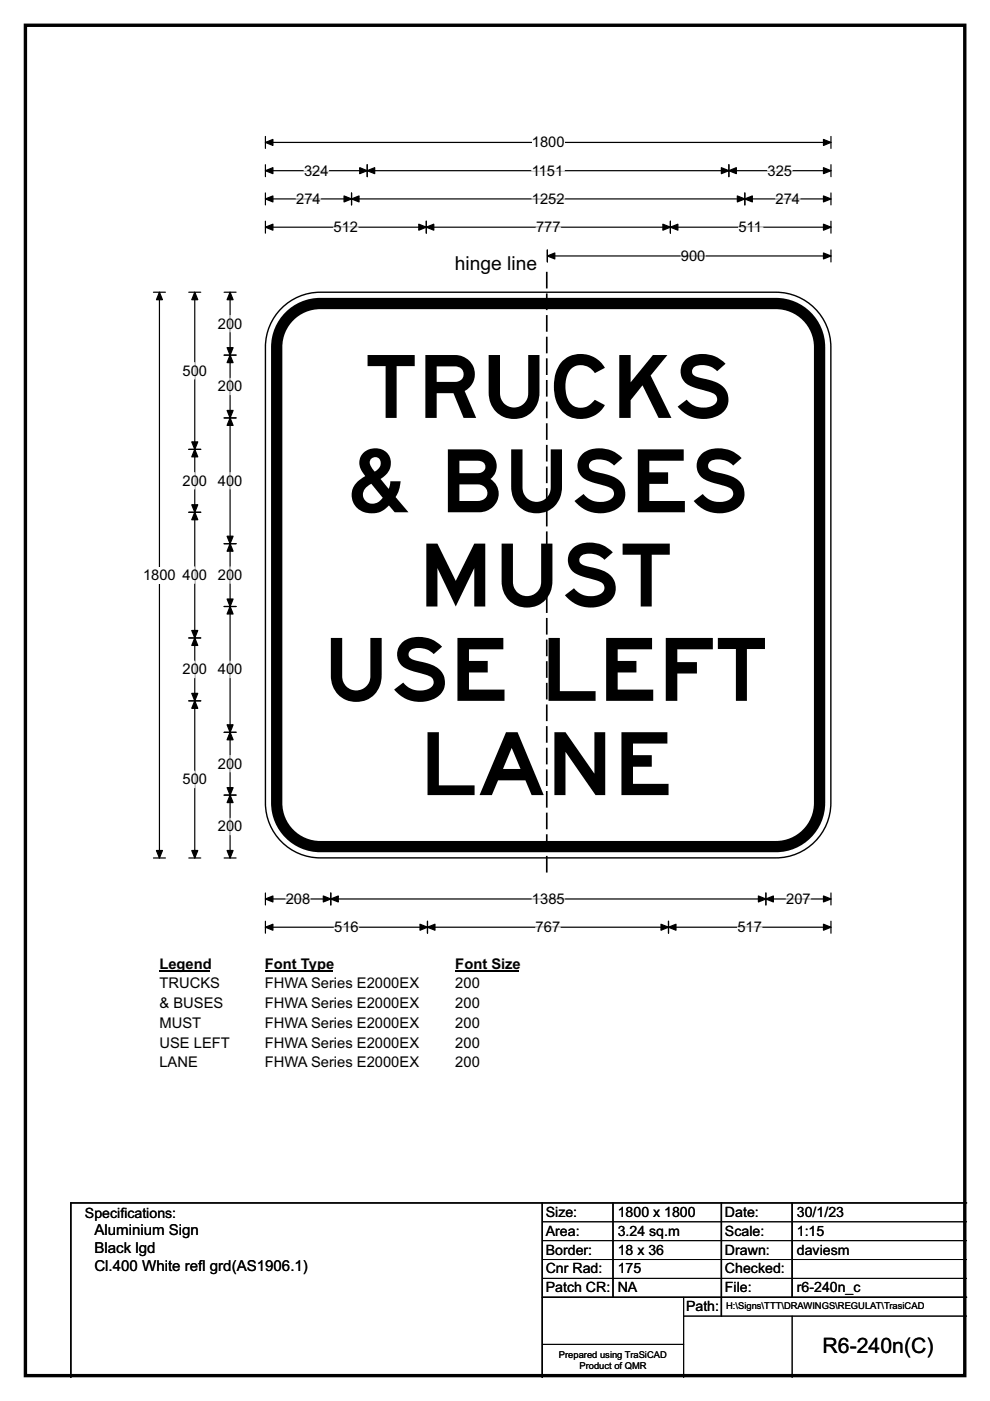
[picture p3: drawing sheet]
<svg xmlns="http://www.w3.org/2000/svg" width="210mm" height="297mm" viewBox="0 0 210 297" stroke-linecap="round" stroke-linejoin="round" font-family="sans-serif">
<path d="M5.4 5.4h199.2v286.3h-199.2z" fill="none" stroke="#000" stroke-width=".72"/>
<path d="M56.3 30.2h119.9M56.3 28.9v2.6M176.2 28.9v2.6" fill="none" stroke="#000" stroke-width=".25"/>
<g fill="#000" stroke="#000" stroke-width=".25">
<path d="M56.3 30.2l1.6-.6v1.2z" fill-rule="evenodd"/>
<path d="M174.7 29.6l1.5 .6-1.5 .6z" fill-rule="evenodd"/>
</g>
<path d="M112.8 28.5h7v3.5h-7z" fill="#fff"/>
<g fill="none" stroke="#000" stroke-width=".25">
<path d="M56.3 36.2h119.9M56.3 34.9v2.6M77.9 34.9v2.6M154.6 34.9v2.6M176.2 34.9v2.6M56.3 40.9v2.5M56.3 46.9v2.5M56.3 42.2h119.9M56.3 48.2h119.9M74.6 40.9v2.5M90.4 46.9v2.5M142.2 46.9v2.5"/>
<path d="M158 40.9v2.5M176.2 40.9v2.5M176.2 46.9v2.5M32.5 62h2.6M33.8 62v119.9M32.5 181.9h2.6M56.3 189.3v2.6M56.3 195.3v2.6M56.3 190.6h119.9M56.3 196.6h119.9M70.2 189.3v2.6M90.7 195.3v2.6"/>
<path d="M141.8 195.3v2.6M162.4 189.3v2.6M176.2 189.3v2.6M176.2 195.3v2.6"/>
</g>
<g fill="#000" stroke="#000" stroke-width=".25">
<path d="M56.3 36.2l1.6-.6v1.2z" fill-rule="evenodd"/>
<path d="M77.9 36.2l1.6-.6v1.2z" fill-rule="evenodd"/>
<path d="M76.3 35.6l1.6 .6-1.6 .6z" fill-rule="evenodd"/>
<path d="M153 35.6l1.6 .6-1.6 .6z" fill-rule="evenodd"/>
<path d="M154.6 36.2l1.6-.6v1.2z" fill-rule="evenodd"/>
<path d="M174.7 35.6l1.5 .6-1.5 .6z" fill-rule="evenodd"/>
<path d="M56.3 42.2l1.6-.7v1.3z" fill-rule="evenodd"/>
<path d="M56.3 48.2l1.6-.7v1.3z" fill-rule="evenodd"/>
<path d="M74.6 42.2l1.6-.7v1.3z" fill-rule="evenodd"/>
<path d="M73 41.5l1.6 .7-1.6 .6z" fill-rule="evenodd"/>
<path d="M90.4 48.2l1.6-.7v1.3z" fill-rule="evenodd"/>
<path d="M88.8 47.5l1.6 .7-1.6 .6z" fill-rule="evenodd"/>
<path d="M140.6 47.5l1.6 .7-1.6 .6z" fill-rule="evenodd"/>
<path d="M142.2 48.2l1.6-.7v1.3z" fill-rule="evenodd"/>
<path d="M156.4 41.5l1.6 .7-1.6 .6z" fill-rule="evenodd"/>
<path d="M158 42.2l1.6-.7v1.3z" fill-rule="evenodd"/>
<path d="M174.7 41.5l1.5 .7-1.5 .6z" fill-rule="evenodd"/>
<path d="M174.7 47.5l1.5 .7-1.5 .6z" fill-rule="evenodd"/>
<path d="M33.8 62l.7 1.5h-1.3z" fill-rule="evenodd"/>
<path d="M33.2 180.3h1.3l-.7 1.6z" fill-rule="evenodd"/>
<path d="M56.3 190.6l1.6-.6v1.2z" fill-rule="evenodd"/>
<path d="M56.3 196.6l1.6-.6v1.2z" fill-rule="evenodd"/>
<path d="M70.2 190.6l1.5-.6v1.2z" fill-rule="evenodd"/>
<path d="M68.6 190l1.6 .6-1.6 .6z" fill-rule="evenodd"/>
<path d="M90.7 196.6l1.6-.6v1.2z" fill-rule="evenodd"/>
<path d="M89.1 196l1.6 .6-1.6 .6z" fill-rule="evenodd"/>
<path d="M140.2 196l1.6 .6-1.6 .6z" fill-rule="evenodd"/>
<path d="M141.8 196.6l1.6-.6v1.2z" fill-rule="evenodd"/>
<path d="M160.9 190l1.5 .6-1.5 .6z" fill-rule="evenodd"/>
<path d="M162.4 190.6l1.6-.6v1.2z" fill-rule="evenodd"/>
<path d="M174.7 190l1.5 .6-1.5 .6z" fill-rule="evenodd"/>
<path d="M174.7 196l1.5 .6-1.5 .6z" fill-rule="evenodd"/>
</g>
<g fill="none" stroke="#fff" stroke-width=".25">
<path d="M64.5 36.2h5.2M112.8 36.2h6.9M162.8 36.2h5.2M62.8 42.2h5.2M70.8 48.2h5.2M112.8 42.2h7M113.7 48.2h5.2M156.6 48.2h5.2M164.5 42.2h5.2M60.6 190.6h5.2M70.9 196.6h5.2M112.8 190.6h7"/>
<path d="M113.6 196.6h5.2M156.4 196.6h5.2M166.7 190.6h5.3"/>
</g>
<path d="M30.3 120.2h7v3.5h-7z" fill="#fff"/>
<g fill="none" stroke="#000" stroke-width=".25">
<path d="M40 62h2.6M41.3 62v119.9M47.5 62h2.6M47.5 75.3h2.6M48.8 62v119.9M40 95.3h2.6M47.5 88.6h2.6M40 108.6h2.6M47.5 115.3h2.6M40 135.3h2.6M47.5 128.6h2.6M40 148.6h2.6"/>
<path d="M47.5 155.3h2.6M47.5 168.6h2.6M40 181.9h2.6M47.5 181.9h2.6"/>
</g>
<g fill="#000" stroke="#000" stroke-width=".25">
<path d="M41.3 62l.6 1.5h-1.2z" fill-rule="evenodd"/>
<path d="M48.8 75.3l.6 1.6h-1.2z" fill-rule="evenodd"/>
<path d="M48.8 62l.6 1.5h-1.2z" fill-rule="evenodd"/>
<path d="M48.2 73.7h1.2l-.6 1.6z" fill-rule="evenodd"/>
<path d="M41.3 95.3l.6 1.6h-1.2z" fill-rule="evenodd"/>
<path d="M40.7 93.7h1.2l-.6 1.6z" fill-rule="evenodd"/>
<path d="M48.2 87h1.2l-.6 1.6z" fill-rule="evenodd"/>
<path d="M48.8 88.6l.6 1.6h-1.2z" fill-rule="evenodd"/>
<path d="M40.7 107h1.2l-.6 1.6z" fill-rule="evenodd"/>
<path d="M41.3 108.6l.6 1.6h-1.2z" fill-rule="evenodd"/>
<path d="M48.2 113.7h1.2l-.6 1.6z" fill-rule="evenodd"/>
<path d="M48.8 115.3l.6 1.6h-1.2z" fill-rule="evenodd"/>
<path d="M40.7 133.7h1.2l-.6 1.6z" fill-rule="evenodd"/>
<path d="M41.3 135.3l.6 1.5h-1.2z" fill-rule="evenodd"/>
<path d="M48.2 127h1.2l-.6 1.6z" fill-rule="evenodd"/>
<path d="M48.8 128.6l.6 1.6h-1.2z" fill-rule="evenodd"/>
<path d="M40.7 147h1.2l-.6 1.6z" fill-rule="evenodd"/>
<path d="M41.3 148.6l.6 1.6h-1.2z" fill-rule="evenodd"/>
<path d="M48.2 153.7h1.2l-.6 1.6z" fill-rule="evenodd"/>
<path d="M48.8 155.3l.6 1.5h-1.2z" fill-rule="evenodd"/>
<path d="M48.2 167h1.2l-.6 1.6z" fill-rule="evenodd"/>
<path d="M48.8 168.6l.6 1.6h-1.2z" fill-rule="evenodd"/>
<path d="M40.7 180.3h1.2l-.6 1.6z" fill-rule="evenodd"/>
<path d="M48.2 180.3h1.2l-.6 1.6z" fill-rule="evenodd"/>
</g>
<path d="M41.3 76.9v3.5M48.8 66.9v3.5M48.8 80.2v3.5M41.3 100.2v3.5M48.8 100.2v3.5M41.3 120.2v3.5M48.8 120.2v3.5M41.3 140.2v3.5M48.8 140.2v3.5M41.3 163.5v3.5M48.8 160.2v3.5M48.8 173.5v3.5" fill="none" stroke="#fff" stroke-width=".25"/>
<path d="M33.8 202.6h10.8v3.5h-10.8z" fill="#fff"/>
<path d="M33.8 205.9h10.8" fill="none" stroke="#000" stroke-width=".32"/>
<path d="M56.2 202.6h14.4v3.5h-14.4z" fill="#fff"/>
<path d="M56.2 205.9h14.4" fill="none" stroke="#000" stroke-width=".32"/>
<path d="M96.6 202.6h13.4v3.5h-13.4z" fill="#fff"/>
<path d="M96.6 205.9h13.4" fill="none" stroke="#000" stroke-width=".32"/>
<g fill="#fff">
<path d="M33.8 206.8h12.8v3.5h-12.8z"/>
<path d="M56.2 206.8h32.9v3.5h-32.9z"/>
<path d="M96.6 206.8h5.2v3.5h-5.2z"/>
<path d="M33.8 211h13.5v3.5h-13.5z"/>
<path d="M56.2 211h32.9v3.5h-32.9z"/>
<path d="M96.6 211h5.2v3.5h-5.2z"/>
<path d="M33.8 215.2h8.8v3.4h-8.8z"/>
<path d="M56.2 215.2h32.9v3.4h-32.9z"/>
<path d="M96.6 215.2h5.2v3.4h-5.2z"/>
<path d="M33.8 219.3h14.9v3.5h-14.9z"/>
<path d="M56.2 219.3h32.9v3.5h-32.9z"/>
<path d="M96.6 219.3h5.2v3.5h-5.2z"/>
<path d="M33.8 223.5h8.1v3.5h-8.1z"/>
<path d="M56.2 223.5h32.9v3.5h-32.9z"/>
<path d="M96.6 223.5h5.2v3.5h-5.2z"/>
</g>
<path d="M59.7 65.4a11.6 11.6 0 0 1 8.2-3.4h96.7a11.7 11.7 0 0 1 11.6 11.6v96.6a11.7 11.7 0 0 1-11.6 11.7h-96.7a11.7 11.7 0 0 1-11.6-11.7v-96.6a11.6 11.6 0 0 1 3.4-8.2z" fill-rule="evenodd" fill="#fff" stroke="#fff" stroke-width=".21"/>
<path d="M61.8 66.7a9.2 9.2 0 0 1 6.1-2.3h96.7a9.3 9.3 0 0 1 9.2 9.2v96.6a9.3 9.3 0 0 1-9.2 9.3h-96.7a9.2 9.2 0 0 1-9.2-9.3v-96.6a9.2 9.2 0 0 1 3.1-6.9z" fill="none" stroke="#000" stroke-width="2.4"/>
<path d="M59.7 65.4a11.6 11.6 0 0 1 8.2-3.4h96.7a11.7 11.7 0 0 1 11.6 11.6v96.6a11.7 11.7 0 0 1-11.6 11.7h-96.7a11.7 11.7 0 0 1-11.6-11.7v-96.6a11.6 11.6 0 0 1 3.4-8.2zM115 255v37M130 255v20M153 255v24M168 255v20M205 255h-190v37M115 275h90" fill="none" stroke="#000" stroke-width=".3"/>
<path d="M115 259h90M115 263h90M115 267h90M115 271h90M145 279h60M145 275v17M168 279v13M115 285h30" fill="none" stroke="#000" stroke-width=".21"/>
<path d="M116.1 53v2.5M117.5 54.3h58.7M176.2 53v2.5" fill="none" stroke="#000" stroke-width=".25"/>
<g fill="#000" stroke="#000" stroke-width=".25">
<path d="M116.1 54.3l1.6-.7v1.3z" fill-rule="evenodd"/>
<path d="M174.7 53.6l1.5 .7-1.5 .6z" fill-rule="evenodd"/>
</g>
<path d="M144.4 54.3h5.2" fill="none" stroke="#fff" stroke-width=".25"/>
<path d="M116 57.6v127.5" fill="none" stroke="#000" stroke-width=".35" stroke-dasharray="3.5 1.1" stroke-linecap="butt"/>
<g font-size="18.5">
<text x="77.4" y="88.6">TRUCKS</text>
<text x="73.3" y="108.6">&amp; BUSES</text>
<text x="88.7" y="128.6">MUST</text>
<text x="68.4" y="148.6">USE LEFT</text>
<text x="89" y="168.6">LANE</text>
</g>
<text font-size="4.5" x="174.5" y="286.9">R6-240n(C)</text>
<text font-size="4.1" x="96.4" y="57.3">hinge line</text>
<g font-size="3.2">
<text x="20" y="261.9">Aluminium Sign</text>
<text x="20" y="265.8">Black lgd</text>
<text x="20" y="269.6">Cl.400 White ref</text>
<text x="42" y="269.6">l grd(AS1906.1)</text>
</g>
<g font-size="3.1">
<text x="112.8" y="31.3">1800</text>
<text x="64.5" y="37.2">324</text>
<text x="112.8" y="37.2">1151</text>
<text x="162.8" y="37.2">325</text>
<text x="62.8" y="43.2">274</text>
<text x="112.8" y="43.2">1252</text>
<text x="164.5" y="43.2">274</text>
<text x="70.8" y="49.2">512</text>
<text x="113.7" y="49.2">777</text>
<text x="156.6" y="49.2">511</text>
<text x="144.4" y="55.3">900</text>
<text x="46.2" y="69.7">200</text>
<text x="38.7" y="79.7">500</text>
<text x="46.2" y="83">200</text>
<text x="38.7" y="103">200</text>
<text x="46.2" y="103">400</text>
<text x="30.3" y="123">1800</text>
<text x="38.7" y="123">400</text>
<text x="46.2" y="123">200</text>
<text x="38.7" y="143">200</text>
<text x="46.2" y="143">400</text>
<text x="38.7" y="166.3">500</text>
<text x="46.2" y="163">200</text>
<text x="46.2" y="176.3">200</text>
<text x="60.6" y="191.7">208</text>
<text x="112.8" y="191.7">1385</text>
<text x="166.7" y="191.7">207</text>
<text x="70.9" y="197.6">516</text>
<text x="113.6" y="197.6">767</text>
<text x="156.4" y="197.6">517</text>
<text x="33.8" y="205.4">Legend</text>
<text x="33.8" y="209.6">TRUCKS</text>
<text x="56.2" y="205.4">Font Type</text>
<text x="56.2" y="209.6">FHWA Series E2000EX</text>
<text x="96.6" y="205.4">Font Size</text>
<text x="96.6" y="209.6">200</text>
<text x="33.8" y="213.8">&amp; BUSES</text>
<text x="56.2" y="213.8">FHWA Series E2000EX</text>
<text x="96.6" y="213.8">200</text>
<text x="33.8" y="217.9">MUST</text>
<text x="56.2" y="217.9">FHWA Series E2000EX</text>
<text x="96.6" y="217.9">200</text>
<text x="33.8" y="222.1">USE LEFT</text>
<text x="33.8" y="226.3">LANE</text>
<text x="56.2" y="222.1">FHWA Series E2000EX</text>
<text x="56.2" y="226.3">FHWA Series E2000EX</text>
<text x="96.6" y="222.1">200</text>
<text x="96.6" y="226.3">200</text>
</g>
<g font-size="3">
<text x="115.8" y="258">Size:</text>
<text x="131" y="258">1800 x 1800</text>
<text x="153.8" y="258">Date:</text>
<text x="169" y="258">30/1/23</text>
<text x="18" y="258.2">Specif</text>
<text x="25.5" y="258.2">ications:</text>
<text x="115.8" y="262">Area:</text>
<text x="131" y="262">3.24 sq.m</text>
<text x="153.8" y="262">Scale:</text>
<text x="169" y="262">1:15</text>
<text x="115.8" y="266">Border:</text>
<text x="115.8" y="270">Cnr Rad:</text>
<text x="131" y="266">18 x 36</text>
<text x="131" y="270">175</text>
<text x="153.8" y="266">Drawn:</text>
<text x="153.8" y="270">Checked:</text>
<text x="169" y="266">daviesm</text>
<text x="115.8" y="274">Patch CR:</text>
<text x="131" y="274">NA</text>
<text x="153.8" y="274">File:</text>
<text x="169" y="274">r6-240n_c</text>
<text x="145.5" y="278">Path:</text>
</g>
<g font-size="2">
<text x="154" y="277.6">H:\Signs\TTT\DRAWINGS\REGULAT\TrasiCAD</text>
<text x="118.5" y="287.8">Prepared using TraSiCAD</text>
<text x="122.9" y="290.2">Product of QMR</text>
</g>
</svg>
